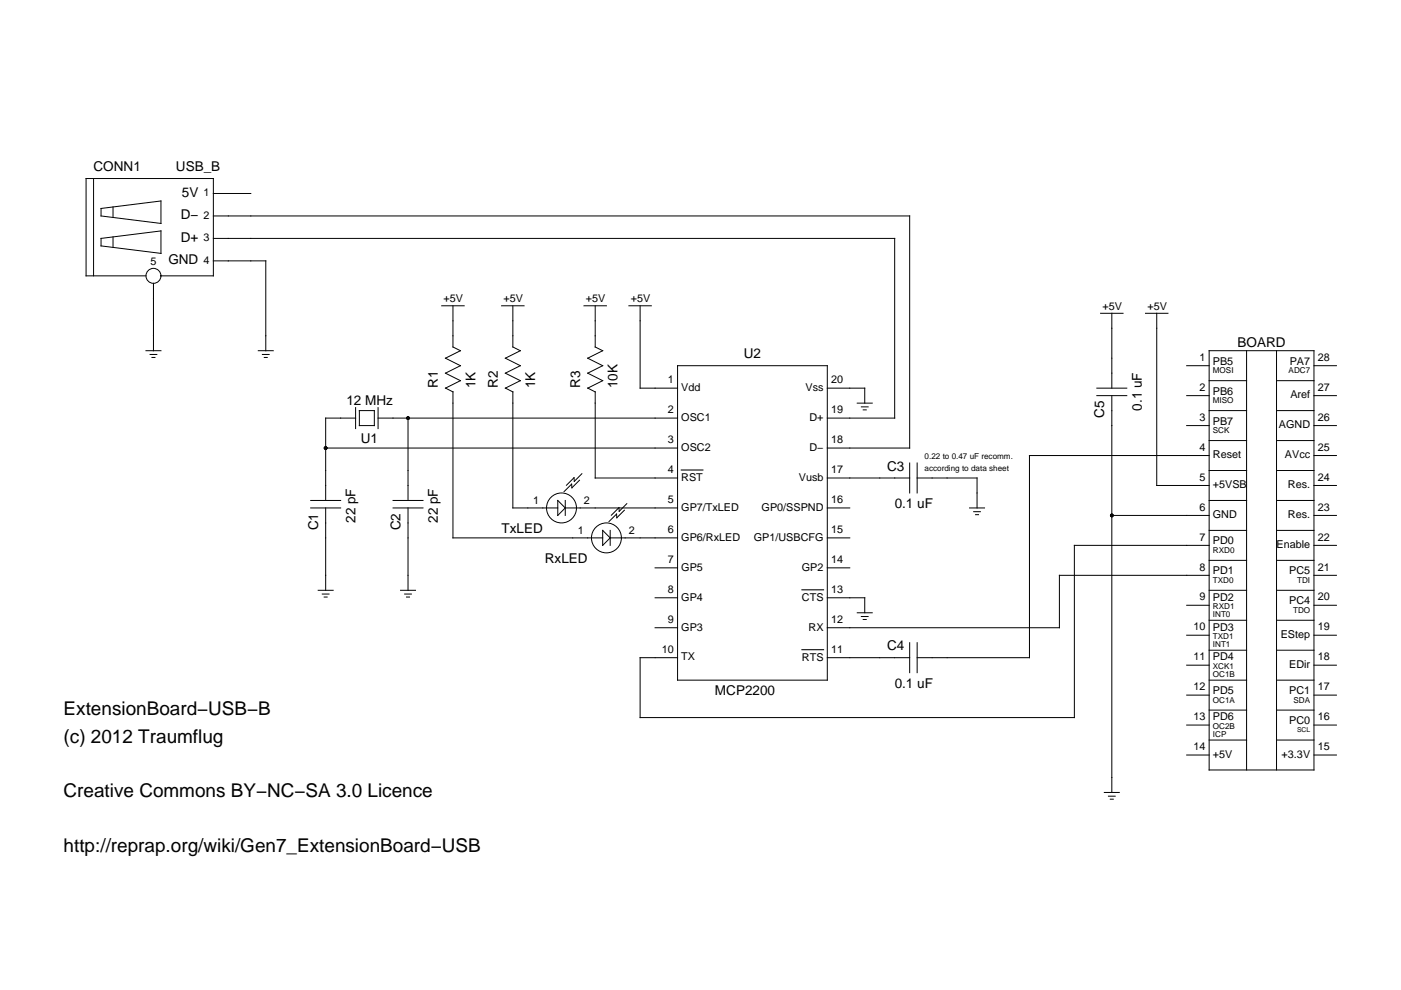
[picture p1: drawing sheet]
<svg xmlns="http://www.w3.org/2000/svg" width="297mm" height="210mm" viewBox="0 0 297 210" stroke-linecap="round" stroke-linejoin="round" font-family="sans-serif">
<g fill="none" stroke="#000" stroke-width=".21">
<path d="M19.8 37.9v20.6M21.4 44.2l12.7-1.6v4.8l-12.7-1.6zM21.4 50.5l12.7-1.5v4.7l-12.7-1.6zM24 43.9v2.2M24 50.2v2.3M30.9 58.5h-12.7v-20.6h27v20.6h-11.1M45.2 55.3h11.1v19.1M45.2 50.5h144.5v38.1h-14.3M45.2 45.8h147.7v49.2h-17.5M45.2 41h8M30.9 74.4h3.2M31.8 75.2h1.5"/>
<path d="M32.2 75.8h.7M32.5 60.1v14.3M54.8 74.4h3.1M55.6 75.2h1.5M56 75.8h.7M93.7 64.8h4.7M96 64.8v8.8l1.6 .8-3.2 1.5 3.2 1.6-3.2 1.6 3.2 1.6-3.2 1.6M106.4 64.8h4.7M108.7 64.8v8.8l1.6 .8-3.2 1.5 3.2 1.6-3.2 1.6 3.2 1.6-3.2 1.6M123.8 64.8h4.8M126.2 64.8v8.8l1.6 .8-3.2 1.5 3.2 1.6-3.2 1.6 3.2 1.6-3.2 1.6M133.3 64.8h4.8"/>
<path d="M135.7 64.8v17.5h8M143.7 77.5h31.7v66.7h-31.7zM233.3 66.4h4.8M235.7 66.4v15.9M242.9 66.4h4.7M245.3 66.4v36.5h11.1M251.6 77.5h4.8M256.4 74.4h22.2v88.9h-22.2zM264.3 74.4v88.9M270.6 74.4v88.9M278.6 77.5h4.7M69 95h74.7"/>
<path d="M75.4 88.6h-6.4v17.5M75.4 86.4v4.5M76.2 87.1h3.2v3.1h-3.2zM80.2 88.6h63.5M80.2 86.4v4.5M86.5 88.6v17.5M94.4 82.3l1.6 .8M96 83.1v30.9h31.8M107.1 82.3l1.6 .8M108.7 83.1v24.6h9.6M124.6 82.3l1.6 .8M126.2 83.1v18.2h17.5"/>
<path d="M175.4 82.3h7.9v3.2M181.8 85.5h3.1M182.6 86.3h1.5M183 86.9h.7M192.9 98.2v6.3M194.5 98.2v6.3M232.6 83.9h6.3M232.6 82.3h6.3M235.7 83.9v84.1M251.6 83.9h4.8M251.6 90.2h4.8M256.4 93.4h7.9"/>
<path d="M256.4 99.8h7.9M256.4 87.1h7.9M256.4 96.6h-38.1v42.8h-23.8M256.4 80.7h7.9M270.6 93.4h8M270.6 99.8h8M270.6 87.1h8M270.6 80.7h8M278.6 83.9h4.7M278.6 90.2h4.7M278.6 96.6h4.7M65.9 106.1h6.3"/>
<path d="M65.9 107.7h6.3M69 107.7v17.5M83.3 106.1h6.4M83.3 107.7h6.4M86.5 107.7v17.5M118.3 106.1l1.5 1.6-1.5 1.6zM119.8 107.7h23.9M119.8 106.1v3.2M122.9 101.8l-1.6 1.6-.1-.8-1.6 1.6M123.4 100.4l-1.6 1.7-.1-.8-1.6 1.6M127.8 112.5l1.6 1.5-1.6 1.6zM129.4 114h14.3"/>
<path d="M129.4 112.5v3.1M132.4 108.2l-1.6 1.6-.1-.8-1.6 1.6M132.9 106.8l-1.6 1.6-.1-.8-1.6 1.6M175.4 114h4.8M175.4 107.7h4.8M175.4 101.3h17.5M194.5 101.3h12.7v6.4M205.6 107.7h3.1M206.4 108.5h1.5M206.8 109.1h.7M235.7 109.3h20.7M256.4 106.1h7.9"/>
<path d="M256.4 118.8h7.9M256.4 112.5h7.9M256.4 115.6h-28.6v36.5h-92.1v-12.7h8M270.6 106.1h8M270.6 118.8h8M270.6 112.5h8M278.6 102.9h4.7M278.6 115.6h4.7M278.6 109.3h4.7M67.5 125.2h3.1M68.3 126h1.5M68.7 126.6h.7"/>
<path d="M84.9 125.2h3.2M85.8 126h1.4M86.2 126.6h.6M138.9 120.4h4.8M138.9 126.7h4.8M138.9 133.1h4.8M175.4 126.7h7.9v3.2M175.4 120.4h4.8M175.4 139.4h17.5M181.8 129.9h3.1M182.6 130.7h1.5M183 131.3h.7"/>
<path d="M192.9 136.3v6.3M194.5 136.3v6.3M251.6 128.3h4.8M251.6 134.7h4.8M256.4 125.2h7.9M256.4 131.5h7.9M256.4 137.9h7.9M256.4 122h-31.8v11.1h-49.2M270.6 125.2h8M270.6 131.5h8M270.6 137.9h8M278.6 122h4.7"/>
<path d="M278.6 128.3h4.7M278.6 134.7h4.7M251.6 141h4.8M251.6 147.4h4.8M251.6 153.7h4.8M256.4 144.2h7.9M256.4 150.6h7.9M256.4 156.9h7.9M270.6 144.2h8M270.6 150.6h8M270.6 156.9h8M278.6 141h4.7"/>
<path d="M278.6 147.4h4.7M278.6 153.7h4.7M234.1 168h3.2M235 168.8h1.4M235.4 169.4h.6M251.6 160.1h4.8M278.6 160.1h4.7"/>
<circle cx="32.5" cy="58.5" r="1.59"/>
<circle cx="119.1" cy="107.7" r="3.2"/>
<circle cx="128.6" cy="114" r="3.2"/>
</g>
<path d="M144.4 99.7h4.6M170 137.8h4.6M170 125.1h4.6" fill="none" stroke="#000" stroke-width=".23"/>
<g fill="#000">
<circle cx="69" cy="95" r=".4"/>
<circle cx="86.5" cy="88.6" r=".4"/>
<circle cx="235.7" cy="109.3" r=".4"/>
</g>
<g font-size="4">
<text x="13.5" y="151.7">ExtensionBoard−USB−B</text>
<text x="13.5" y="157.5">(c) 2012 Traumflug</text>
<text x="13.5" y="169">Creative Commons BY−NC−SA 3.0 Licence</text>
<text x="13.5" y="180.6">http://reprap.org/wiki/Gen7_ExtensionBoard−USB</text>
</g>
<g font-size="2.9">
<text x="19.8" y="36.3">CONN1</text>
<text x="37.3" y="36.3">USB_B</text>
<text x="38.6" y="41.8">5V</text>
<text x="38.3" y="46.5">D−</text>
<text x="38.3" y="51.3">D+</text>
<text x="35.7" y="56.1">GND</text>
<text x="157.7" y="75.9">U2</text>
<text x="262.4" y="73.6">BOARD</text>
<text x="92.9" y="82.3" transform="rotate(-90 92.9 82.3)">R1</text>
<text x="100.8" y="82.3" transform="rotate(-90 100.8 82.3)">1K</text>
<text x="105.6" y="82.3" transform="rotate(-90 105.6 82.3)">R2</text>
<text x="113.5" y="82.3" transform="rotate(-90 113.5 82.3)">1K</text>
<text x="123" y="82.3" transform="rotate(-90 123 82.3)">R3</text>
<text x="131" y="82.3" transform="rotate(-90 131 82.3)">10K</text>
<text x="73.5" y="86">12 MHz</text>
<text x="234.1" y="88.6" transform="rotate(-90 234.1 88.6)">C5</text>
<text x="242.1" y="87.1" transform="rotate(-90 242.1 87.1)">0.1 uF</text>
<text x="76.5" y="93.9">U1</text>
<text x="188.1" y="99.8">C3</text>
<text x="189.7" y="107.7">0.1 uF</text>
<text x="67.5" y="112.5" transform="rotate(-90 67.5 112.5)">C1</text>
<text x="75.4" y="110.9" transform="rotate(-90 75.4 110.9)">22 pF</text>
<text x="84.9" y="112.5" transform="rotate(-90 84.9 112.5)">C2</text>
<text x="92.9" y="110.9" transform="rotate(-90 92.9 110.9)">22 pF</text>
<text x="106.3" y="113">TxLED</text>
<text x="115.5" y="119.3">RxLED</text>
<text x="188.1" y="137.9">C4</text>
<text x="151.6" y="147.4">MCP2200</text>
<text x="189.7" y="145.8">0.1 uF</text>
</g>
<g font-size="2.3">
<text x="43.2" y="41.6">1</text>
<text x="43.2" y="46.4">2</text>
<text x="43.2" y="51.1">3</text>
<text x="31.9" y="56.1">5</text>
<text x="43.2" y="55.9">4</text>
<text x="94" y="64">+5V</text>
<text x="106.7" y="64">+5V</text>
<text x="124.2" y="64">+5V</text>
<text x="133.7" y="64">+5V</text>
<text x="233.7" y="65.6">+5V</text>
<text x="243.3" y="65.6">+5V</text>
<text x="254.3" y="76.5">1</text>
<text x="257.2" y="77.3">PB5</text>
<text x="273.5" y="77.3">PA7</text>
<text x="279.4" y="76.5">28</text>
<text x="141.6" y="81.3">1</text>
<text x="144.4" y="82.9">Vdd</text>
<text x="170.8" y="82.9">Vss</text>
<text x="176.2" y="81.3">20</text>
<text x="254.3" y="82.9">2</text>
<text x="257.2" y="83.7">PB6</text>
<text x="279.4" y="82.9">27</text>
<text x="141.6" y="87.6">2</text>
<text x="144.4" y="89.2">OSC1</text>
<text x="171.6" y="89.2">D+</text>
<text x="176.2" y="87.6">19</text>
<text x="254.3" y="89.2">3</text>
<text x="273.6" y="84.5">Aref</text>
<text x="279.4" y="89.2">26</text>
<text x="141.6" y="94">3</text>
<text x="144.4" y="95.6">OSC2</text>
<text x="171.6" y="95.6">D−</text>
<text x="176.2" y="94">18</text>
<text x="254.3" y="95.6">4</text>
<text x="257.2" y="90">PB7</text>
<text x="271.2" y="90.8">AGND</text>
<text x="279.4" y="95.6">25</text>
<text x="141.6" y="100.3">4</text>
<text x="144.4" y="101.9">RST</text>
<text x="169.4" y="101.9">Vusb</text>
<text x="176.2" y="100.3">17</text>
<text x="254.3" y="101.9">5</text>
<text x="257.2" y="97.2">Reset</text>
<text x="272.4" y="97.2">AVcc</text>
<text x="279.4" y="101.9">24</text>
<text x="113" y="106.9">1</text>
<text x="123.8" y="106.9">2</text>
<text x="141.6" y="106.7">5</text>
<text x="176.2" y="106.7">16</text>
<text x="257.2" y="103.5">+5VSB</text>
<text x="273.1" y="103.5">Res.</text>
<text x="122.5" y="113.3">1</text>
<text x="133.3" y="113.3">2</text>
<text x="141.6" y="113">6</text>
<text x="144.4" y="108.3">GP7/TxLED</text>
<text x="161.5" y="108.3">GP0/SSPND</text>
<text x="176.2" y="113">15</text>
<text x="254.3" y="108.3">6</text>
<text x="257.2" y="109.9">GND</text>
<text x="273.1" y="109.9">Res.</text>
<text x="279.4" y="108.3">23</text>
<text x="141.6" y="119.4">7</text>
<text x="144.4" y="114.6">GP6/RxLED</text>
<text x="159.8" y="114.6">GP1/USBCFG</text>
<text x="176.2" y="119.4">14</text>
<text x="254.3" y="114.6">7</text>
<text x="257.2" y="115.4">PD0</text>
<text x="270.7" y="116.2">Enable</text>
<text x="279.4" y="114.6">22</text>
<text x="141.6" y="125.7">8</text>
<text x="144.4" y="121">GP5</text>
<text x="170" y="121">GP2</text>
<text x="176.2" y="125.7">13</text>
<text x="254.3" y="121">8</text>
<text x="257.2" y="121.8">PD1</text>
<text x="273.3" y="121.8">PC5</text>
<text x="279.4" y="121">21</text>
<text x="144.4" y="127.3">GP4</text>
<text x="170" y="127.3">CTS</text>
<text x="254.3" y="127.3">9</text>
<text x="257.2" y="127.3">PD2</text>
<text x="273.3" y="128.1">PC4</text>
<text x="279.4" y="127.3">20</text>
<text x="141.6" y="132.1">9</text>
<text x="144.4" y="133.7">GP3</text>
<text x="171.4" y="133.7">RX</text>
<text x="176.2" y="132.1">12</text>
<text x="253" y="133.7">10</text>
<text x="257.2" y="133.7">PD3</text>
<text x="271.5" y="135.3">EStep</text>
<text x="279.4" y="133.7">19</text>
<text x="140.3" y="138.4">10</text>
<text x="144.4" y="140">TX</text>
<text x="170" y="140">RTS</text>
<text x="176.2" y="138.4">11</text>
<text x="253" y="140">11</text>
<text x="257.2" y="140">PD4</text>
<text x="273.3" y="141.6">EDir</text>
<text x="279.4" y="140">18</text>
<text x="253" y="146.4">12</text>
<text x="257.2" y="147.2">PD5</text>
<text x="273.3" y="147.2">PC1</text>
<text x="279.4" y="146.4">17</text>
<text x="253" y="152.7">13</text>
<text x="257.2" y="152.7">PD6</text>
<text x="273.3" y="153.5">PC0</text>
<text x="279.4" y="152.7">16</text>
<text x="253" y="159.1">14</text>
<text x="257.2" y="160.7">+5V</text>
<text x="271.7" y="160.7">+3.3V</text>
<text x="279.4" y="159.1">15</text>
</g>
<g font-size="1.7">
<text x="257.2" y="79.2">MOSI</text>
<text x="273.2" y="79.2">ADC7</text>
<text x="257.2" y="85.5">MISO</text>
<text x="257.2" y="91.9">SCK</text>
<text x="196" y="97.3">0.22 to 0.47 uF recomm.</text>
<text x="196" y="99.8">according to data sheet</text>
<text x="257.2" y="117.3">RXD0</text>
<text x="257.2" y="123.6">TXD0</text>
<text x="275" y="123.6">TDI</text>
<text x="257.2" y="129.2">RXD1</text>
<text x="257.2" y="130.8">INT0</text>
<text x="274.2" y="130">TDO</text>
<text x="257.2" y="135.5">TXD1</text>
<text x="257.2" y="137.1">INT1</text>
<text x="257.2" y="141.9">XCK1</text>
<text x="257.2" y="143.5">OC1B</text>
<text x="257.2" y="149">OC1A</text>
<text x="274.3" y="149">SDA</text>
<text x="257.2" y="154.6">OC2B</text>
<text x="257.2" y="156.2">ICP</text>
</g>
<text font-size="1.4" x="275" y="155.3">SCL</text>
</svg>
